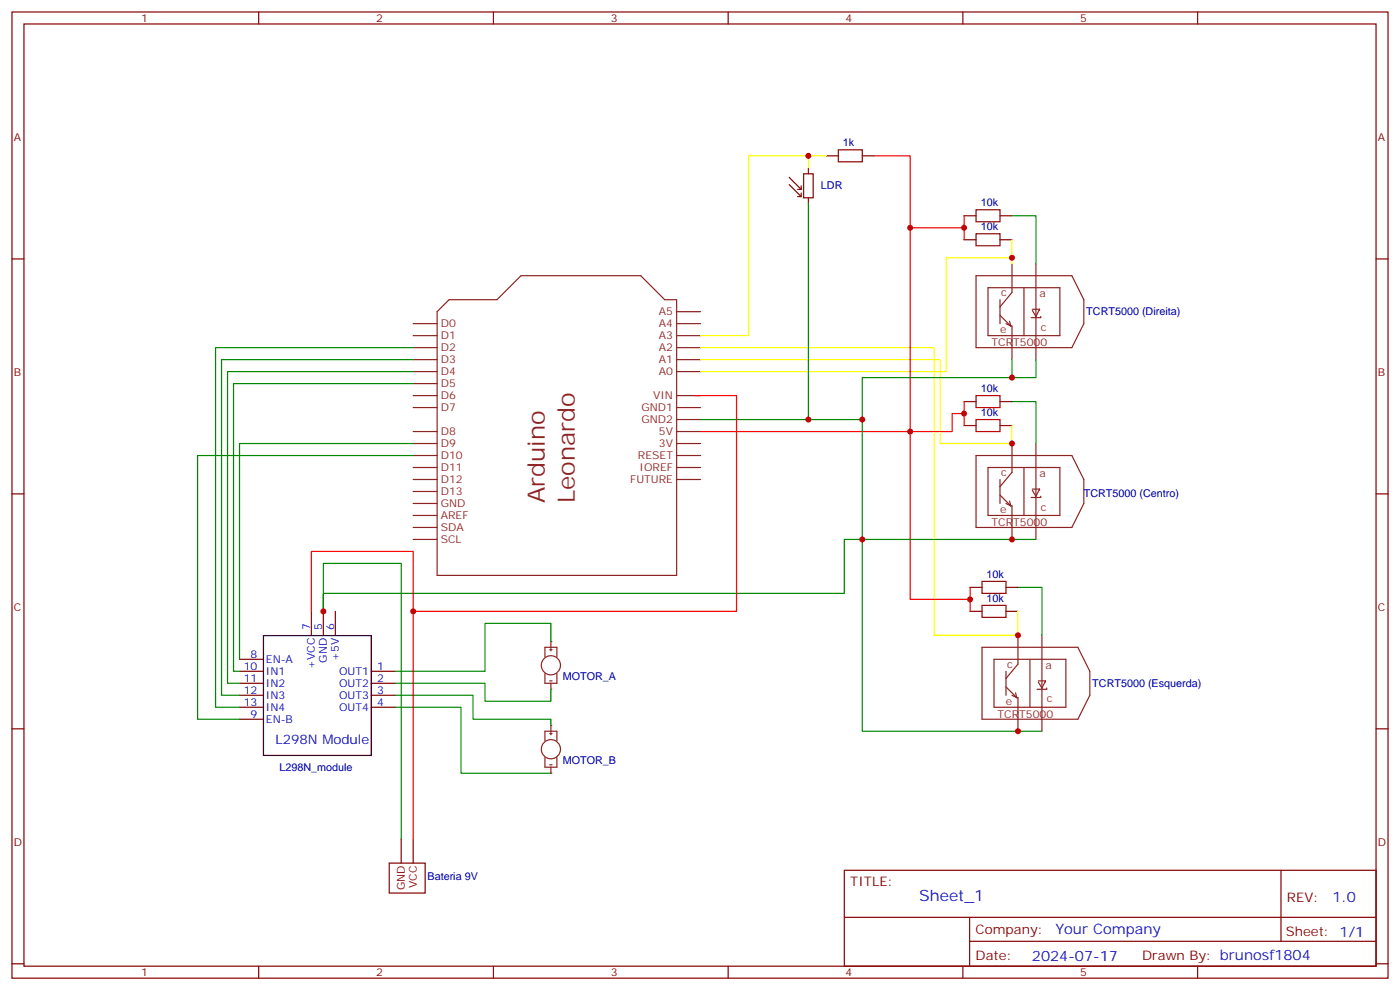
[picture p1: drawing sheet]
<svg xmlns="http://www.w3.org/2000/svg" width="412mm" height="292mm" viewBox="0 0 412 292" stroke-linecap="round" stroke-linejoin="round" font-family="sans-serif">
<g fill="none" stroke="#870000" stroke-width=".35">
<path d="M3.5 3.5h405.4v284.4h-405.4zM7.1 7.1h398.2v277.2h-398.2zM76.2 3.5v3.6M145.3 3.5v3.6M214.5 3.5v3.6M283.6 3.5v3.6M352.8 3.5v3.6M3.5 76.2h3.6M405.3 76.2h3.6M3.5 145.3h3.6M405.3 145.3h3.6M3.5 214.5h3.6"/>
<path d="M405.3 214.5h3.6M248.7 256.1h156.6v28.2h-156.6zM377.3 256.1v20.9M248.7 270h156.5M285.6 277h119.6M285.6 270v14.1M3.5 283.6h3.6M76.2 284.3v3.6M145.3 284.3v3.6M214.5 284.3v3.6M283.6 284.3v3.6M352.8 284.3v3.6"/>
<path d="M405.3 283.6h3.6"/>
</g>
<g fill="none" stroke="#8c2424" stroke-width=".35">
<path d="M298.1 77.6v8.5l-3.5 4.2M305.2 77.6v28.2M121.7 98.8h7.1M121.7 95.2h7.1M132.3 88.2h14.1l7.1-7.1h35.2l7.1 7.1h3.5v81.1h-70.5v-77.6zM199.3 98.8h7.1M199.3 95.2h7.1M199.3 91.7h7.1M287.5 81.1h28.2l3.6 7.1v7l-3.6 7.1h-28.2zM291 84.7h21.2v14.1h-21.2zM294.6 88.2v7M294.6 92.8l3.1 3.2"/>
<path d="M296.3 95.2l1.4 .8M297.4 94.5l.3 1.5M297.7 96h.4v9.8M301.6 84.7v14.1M304.1 91h2.1M306.2 91l-1 2.1-1.1-1.7M306.2 91v.4M306.6 93.1v.4h-2.9M121.7 119.9h7.1M121.7 116.4h7.1M121.7 109.4h7.1M121.7 105.8h7.1"/>
<path d="M121.7 102.3h7.1M121.7 112.9h7.1M199.3 119.9h7.1M199.3 116.4h7.1M199.3 109.4h7.1M199.3 105.8h7.1M199.3 102.3h7.1M121.7 137.6h7.1M121.7 134.1h7.1M121.7 130.5h7.1M121.7 127h7.1M199.3 137.6h7.1"/>
<path d="M199.3 134.1h7.1M199.3 130.5h7.1M199.3 127h7.1M199.3 123.5h7.1M287.5 134.1h28.2l3.6 7v7.1l-3.6 7h-28.2zM291 137.6h21.2v14.1h-21.2zM298.1 130.5v8.5l-3.5 4.2M301.6 137.6v14.1M305.2 130.5v28.2M121.7 141.1h7.1M121.7 155.2h7.1M121.7 158.7h7.1"/>
<path d="M121.7 151.7h7.1M121.7 148.2h7.1M121.7 144.6h7.1M199.3 141.1h7.1M294.6 141.1v7.1M294.6 145.7l3.1 3.2M296.3 148.2l1.4 .7M297.4 147.5l.3 1.4M297.7 148.9h.4v9.8M304.1 143.9h2.1M306.2 143.9v.4M306.2 143.9l-1 2.1-1.1-1.7"/>
<path d="M306.6 146v.4h-2.9M160.5 193.3v-2.8h3.5v2.8M160.5 198.3v2.8h3.5v-2.8M161.9 191.2h.7M162.3 188.7v1.8M162.3 190.9v.7M289.3 190.5h28.2l3.5 7.1v7l-3.5 7.1h-28.2zM292.8 194h21.2v14.1h-21.2zM296.3 197.6v7M299.9 187v8.4l-3.6 4.3M303.4 194v14.1M306.9 187v28.2"/>
<path d="M161.9 200.4h.7M162.3 201.1v1.7M296.3 202.1l3.2 3.2M298.1 204.6l1.4 .7M299.2 203.9l.3 1.4M299.5 205.3h.4v9.9M305.9 200.4h2.1M308 200.4l-1.1 2.1-1-1.8M308 200.4v.3M308.3 202.5v.3h-2.8"/>
<circle cx="162.3" cy="195.8" r="2.82"/>
</g>
<path d="M232.5 54.3l3.5 3.6M232.5 52.2l3.5 3.5M234.9 57.9h1.1M234.9 55.7h1.1M236 54.7v1M236 56.8v1.1M236.7 51.2h2.8v7h-2.8zM238.1 49.4v1.8M238.1 58.2v1.8" fill="none" stroke="#850000" stroke-width=".35"/>
<g fill="#8c2424">
<circle cx="162.3" cy="188.7" r=".18"/>
<circle cx="162.3" cy="202.8" r=".18"/>
</g>
<g fill="none" stroke="#8c2424" stroke-width=".35">
<path d="M160.5 218v-2.8h3.5v2.8M161.9 215.9h.7M162.3 213.4v1.8M162.3 215.5v.8M160.5 223v2.8h3.5v-2.8M161.9 225.1h.7M162.3 225.8v1.7"/>
<circle cx="162.3" cy="220.5" r="2.82"/>
</g>
<g fill="#8c2424">
<circle cx="162.3" cy="213.4" r=".18"/>
<circle cx="162.3" cy="227.5" r=".18"/>
</g>
<g fill="none" stroke="#870000" stroke-width=".35">
<path d="M243.4 45.9h3.5M254 45.9h3.5M284 70.6h3.5M284 63.5h3.5M294.6 70.6h3.5M294.6 63.5h3.5M284 118.2h3.5M294.6 118.2h3.5M284 125.2h3.5M294.6 125.2h3.5M91.7 179.9v7.1M95.2 179.9v7.1"/>
<path d="M98.8 179.9v7.1M285.8 172.9h3.5M285.8 179.9h3.5M296.3 172.9h3.6M296.3 179.9h3.6M70.6 197.6h7M70.6 194h7M109.4 197.6h7M70.6 201.1h7M70.6 204.6h7M70.6 208.1h7M70.6 211.7h7"/>
<path d="M109.4 201.1h7M109.4 204.6h7M109.4 208.1h7M114.7 254h10.5v8.8h-10.5zM118.2 246.9v7.1M121.7 246.9v7.1"/>
</g>
<path d="M77.6 187h31.8v35.3h-31.8z" fill="none" stroke="#000" stroke-width=".35"/>
<path d="M246.9 44.1h7.1v3.5h-7.1zM287.5 68.8h7.1v3.5h-7.1zM287.5 61.7h7.1v3.6h-7.1zM287.5 116.4h7.1v3.5h-7.1zM287.5 123.5h7.1v3.5h-7.1zM289.3 171.1h7v3.5h-7zM289.3 178.2h7v3.5h-7z" fill="none" stroke="#a10000" stroke-width=".35"/>
<g fill="none" stroke="#008700" stroke-width=".35">
<path d="M238.1 60v63.5M298.1 63.5h7.1v14.1M121.7 112.9h-52.9v84.7h1.8M121.7 109.4h-54.7v91.7h3.6M121.7 105.8h-56.4v98.8h5.3M121.7 102.3h-58.2v105.8h7.1M298.1 118.2h7.1v12.3M298.1 105.8v5.3M305.2 105.8v5.3h-51.2v12.4M121.7 130.5h-51.1v63.5M121.7 134.1h-63.5v77.6h12.4M206.4 123.5h47.6v91.7h52.9"/>
<path d="M305.2 158.7h-56.5v15.9h-153.5v5.3v-14.1h23v81.1M299.9 172.9h7v14.1M162.3 188.7v-5.3h-19.4v14.2h-26.5M116.4 201.1h26.5v5.3h19.4v-3.6M116.4 204.6h22.9v7.1h23v1.7M116.4 208.1h19.4v19.4h26.5"/>
</g>
<path d="M257.5 45.9h10.6v21.1M284 67h-15.9v60h-61.7M284 63.5v7.1M204.6 116.4h12.4v63.5h-95.3M284 121.7h-3.5v5.3h-12.4v49.4h17.7M91.7 179.9v-17.6h30v84.6M285.8 172.9v7" fill="none" stroke="#f00" stroke-width=".35"/>
<path d="M284 118.2v7" fill="none" stroke="#f03" stroke-width=".35"/>
<path d="M238.1 45.9h-17.6v52.9h-14.1M243.4 45.9h-5.3v3.5M298.1 75.8h-19.4v33.6h-72.3M298.1 70.6v7M206.4 105.8h70.5v24.7h21.2v-5.3M206.4 102.3h68.8v84.7h24.7v-7.1" fill="none" stroke="#ff0" stroke-width=".35"/>
<g fill="#c00">
<circle cx="298.1" cy="75.8" r=".88"/>
<circle cx="284" cy="67" r=".88"/>
<circle cx="284" cy="121.7" r=".88"/>
<circle cx="285.8" cy="176.4" r=".88"/>
<circle cx="254" cy="123.5" r=".88"/>
<circle cx="254" cy="158.7" r=".88"/>
<circle cx="298.1" cy="111.1" r=".88"/>
<circle cx="268.1" cy="67" r=".88"/>
<circle cx="238.1" cy="45.9" r=".88"/>
<circle cx="95.3" cy="179.9" r=".88"/>
<circle cx="121.7" cy="179.9" r=".88"/>
<circle cx="268.1" cy="127" r=".88"/>
<circle cx="238.1" cy="123.5" r=".88"/>
<circle cx="298.1" cy="130.5" r=".88"/>
<circle cx="298.1" cy="158.7" r=".88"/>
<circle cx="299.9" cy="215.2" r=".88"/>
<circle cx="299.9" cy="187" r=".88"/>
</g>
<g font-size="7.1" fill="#8d2323">
<text x="160.5" y="148.2" transform="rotate(-90 160.5 148.2)">Arduino</text>
<text x="169.3" y="148.2" transform="rotate(-90 169.3 148.2)">Leonardo</text>
</g>
<text font-size="4.6" fill="#00f" x="270.8" y="265.1">Sheet_1</text>
<g font-size="4.2" fill="#00f">
<text x="392.5" y="265.4">1.0</text>
<text x="310.9" y="274.9">Your Company</text>
<text x="304" y="282.7">2024-07-17</text>
</g>
<text font-size="3.9" fill="#00f" x="81.1" y="219.1">L298N Module</text>
<g font-size="3.9" fill="#800">
<text x="250.5" y="260.7">TITLE:</text>
<text x="379.1" y="265.4">REV:</text>
<text x="287.4" y="274.9">Company:</text>
<text x="378.7" y="275.5">Sheet: 1/1</text>
<text x="287.4" y="282.6">Date:</text>
<text x="336.4" y="282.7">Drawn By: brunosf1804</text>
</g>
<g font-size="3.2" fill="#800">
<text x="41.6" y="6.5">1</text>
<text x="110.8" y="6.5">2</text>
<text x="179.9" y="6.5">3</text>
<text x="249.1" y="6.5">4</text>
<text x="318.2" y="6.5">5</text>
<text x="4.1" y="41.6">A</text>
<text x="405.9" y="41.6">A</text>
<text x="4.1" y="110.8">B</text>
<text x="405.9" y="110.8">B</text>
<text x="4.1" y="179.9">C</text>
<text x="405.9" y="179.9">C</text>
<text x="4.1" y="249.1">D</text>
<text x="405.9" y="249.1">D</text>
<text x="119.2" y="262" transform="rotate(-90 119.2 262)">GND</text>
<text x="122.8" y="261.3" transform="rotate(-90 122.8 261.3)">VCC</text>
<text x="41.6" y="287.3">1</text>
<text x="110.8" y="287.3">2</text>
<text x="179.9" y="287.3">3</text>
<text x="249.1" y="287.3">4</text>
<text x="318.2" y="287.3">5</text>
</g>
<g font-size="3.2" fill="#000080">
<text x="248.2" y="43">1k</text>
<text x="241.8" y="55.7">LDR</text>
<text x="288.9" y="60.7">10k</text>
<text x="288.9" y="67.7">10k</text>
<text x="320" y="92.7">TCRT5000 (Direita)</text>
<text x="288.9" y="115.4">10k</text>
<text x="288.9" y="122.4">10k</text>
<text x="319.3" y="146.4">TCRT5000 (Centro)</text>
<text x="290.6" y="170">10k</text>
<text x="290.6" y="177.1">10k</text>
<text x="165.8" y="200">MOTOR_A</text>
<text x="321.8" y="202.1">TCRT5000 (Esquerda)</text>
<text x="82.3" y="227">L298N_module</text>
<text x="165.8" y="224.7">MOTOR_B</text>
<text x="125.9" y="258.9">Bateria 9V</text>
</g>
<g font-size="3.2" fill="#8d2323">
<text x="294.9" y="87.1">c</text>
<text x="306.2" y="87.5">a</text>
<text x="194.1" y="92.8">A5</text>
<text x="129.8" y="99.8">D1</text>
<text x="129.8" y="96.3">D0</text>
<text x="194.1" y="99.8">A3</text>
<text x="194.1" y="96.3">A4</text>
<text x="292.1" y="102">TCRT5000</text>
<text x="294.6" y="98.1">e</text>
<text x="306.6" y="97.4">c</text>
<text x="129.8" y="106.9">D3</text>
<text x="129.8" y="103.4">D2</text>
<text x="194.1" y="106.9">A1</text>
<text x="194.1" y="103.4">A2</text>
<text x="129.8" y="113.9">D5</text>
<text x="129.8" y="110.4">D4</text>
<text x="194.1" y="110.4">A0</text>
<text x="129.8" y="117.5">D6</text>
<text x="192.4" y="117.5">VIN</text>
<text x="129.8" y="121">D7</text>
<text x="189" y="124.5">GND2</text>
<text x="189" y="121">GND1</text>
<text x="129.8" y="131.6">D9</text>
<text x="129.8" y="128.1">D8</text>
<text x="194.1" y="131.6">3V</text>
<text x="194.1" y="128.1">5V</text>
<text x="129.8" y="135.1">D10</text>
<text x="187.9" y="135.1">RESET</text>
<text x="129.8" y="142.2">D12</text>
<text x="129.8" y="138.6">D11</text>
<text x="185.6" y="142.2">FUTURE</text>
<text x="188.4" y="138.6">IOREF</text>
<text x="294.9" y="140.1">c</text>
<text x="306.2" y="140.4">a</text>
<text x="129.8" y="149.2">GND</text>
<text x="129.8" y="145.7">D13</text>
<text x="129.8" y="152.8">AREF</text>
<text x="292.1" y="154.9">TCRT5000</text>
<text x="294.6" y="151">e</text>
<text x="306.6" y="150.3">c</text>
<text x="129.8" y="156.3">SDA</text>
<text x="129.8" y="159.8">SCL</text>
<text x="296.7" y="196.5">c</text>
<text x="308" y="196.8">a</text>
<text x="296.3" y="207.4">e</text>
<text x="308.3" y="206.7">c</text>
<text x="293.9" y="211.3">TCRT5000</text>
</g>
<g font-size="3.2" fill="#00f">
<text x="91.4" y="185.3" transform="rotate(-90 91.4 185.3)">7</text>
<text x="94.9" y="185.3" transform="rotate(-90 94.9 185.3)">5</text>
<text x="98.4" y="185.3" transform="rotate(-90 98.4 185.3)">6</text>
<text x="71.8" y="197.3">10</text>
<text x="73.8" y="193.7">8</text>
<text x="78.3" y="195.2">EN-A</text>
<text x="92.8" y="196.9" transform="rotate(-90 92.8 196.9)">+VCC</text>
<text x="96.3" y="195" transform="rotate(-90 96.3 195)">GND</text>
<text x="99.8" y="194.5" transform="rotate(-90 99.8 194.5)">+5V</text>
<text x="111.1" y="197.3">1</text>
<text x="71.8" y="200.8">11</text>
<text x="78.3" y="198.7">IN1</text>
<text x="78.3" y="202.2">IN2</text>
<text x="99.9" y="198.7">OUT1</text>
<text x="99.9" y="202.2">OUT2</text>
<text x="111.1" y="200.8">2</text>
<text x="71.8" y="204.3">12</text>
<text x="71.8" y="207.9">13</text>
<text x="78.3" y="205.7">IN3</text>
<text x="78.3" y="209.3">IN4</text>
<text x="99.9" y="205.7">OUT3</text>
<text x="99.9" y="209.3">OUT4</text>
<text x="111.1" y="204.3">3</text>
<text x="111.1" y="207.9">4</text>
<text x="73.8" y="211.4">9</text>
<text x="78.3" y="212.8">EN-B</text>
</g>
</svg>
